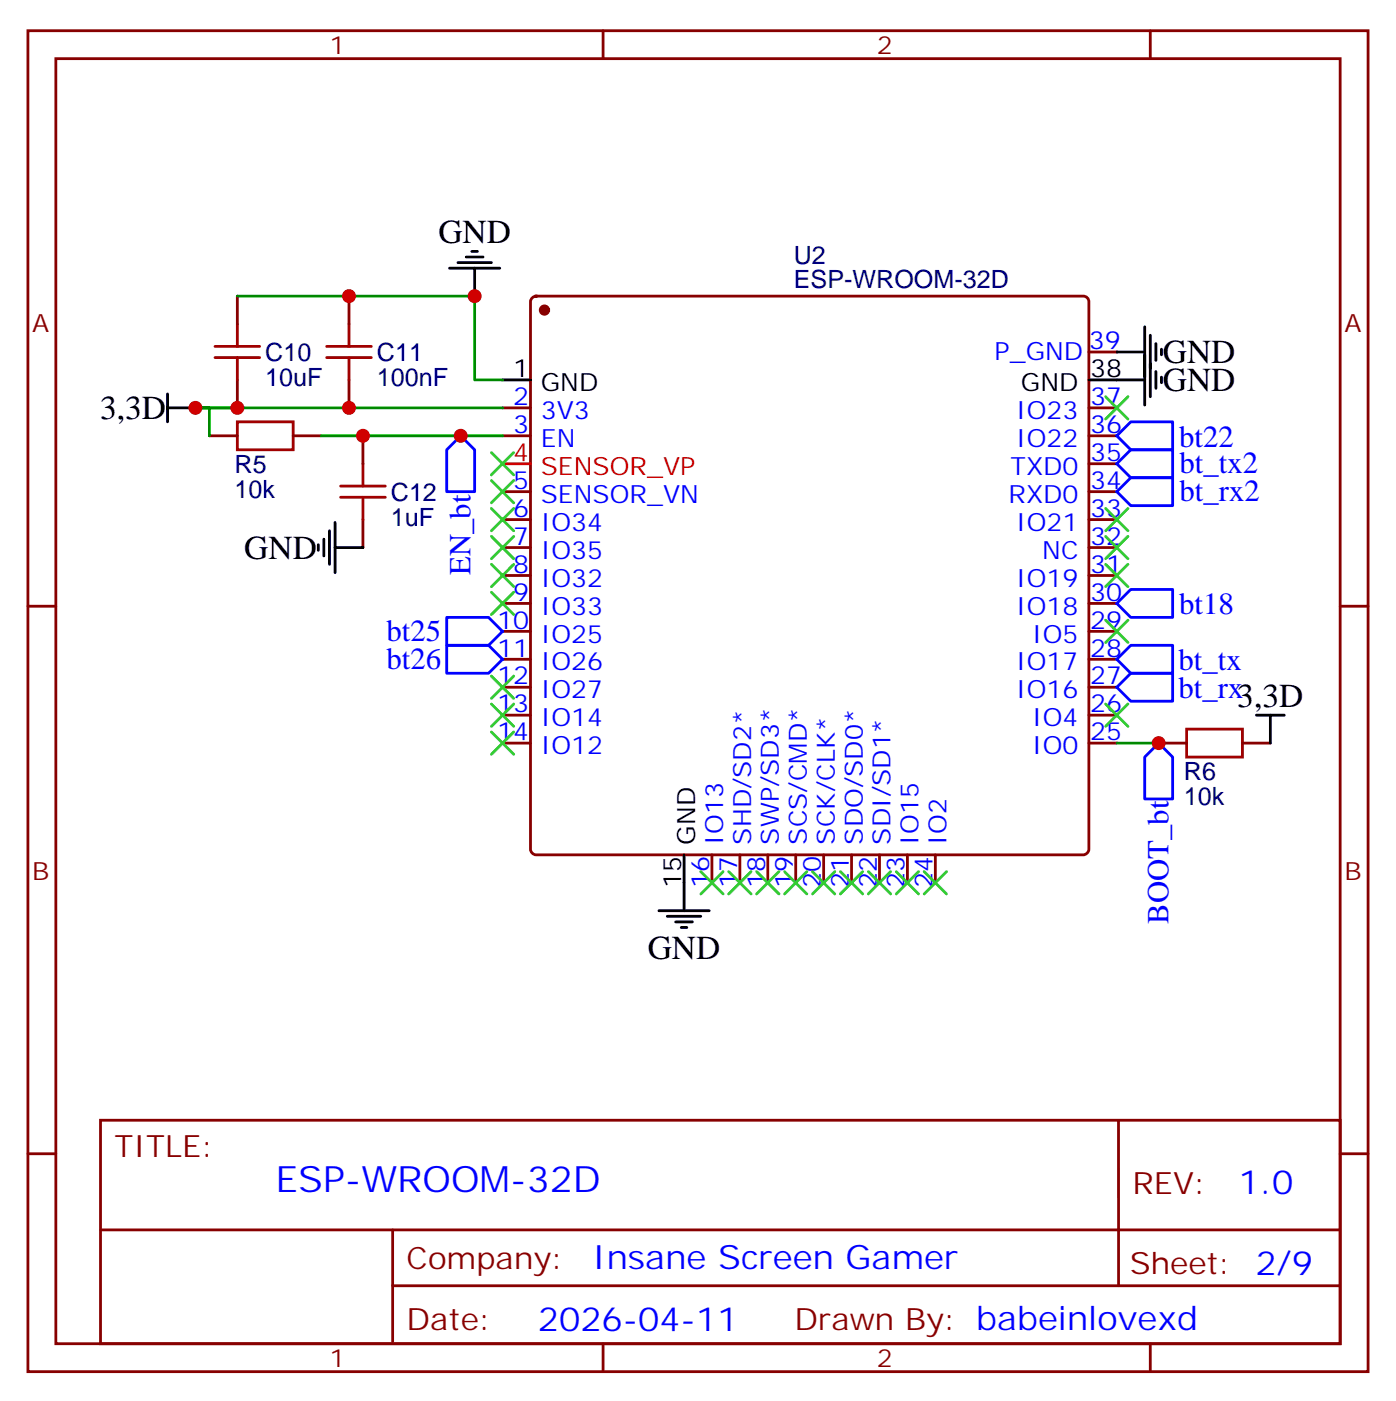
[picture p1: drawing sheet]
<svg xmlns="http://www.w3.org/2000/svg" width="176mm" height="177mm" viewBox="0 0 176 177" stroke-linecap="round" stroke-linejoin="round" font-family="sans-serif">
<g fill="none" stroke="#870000" stroke-width=".35">
<path d="M3.5 3.9h169.4v169.3h-169.4zM7.1 7.4h162.2v162.3h-162.2zM76.2 3.9v3.5M145.3 3.9v3.5M30 37.4v3.5M44.1 37.4v3.5M67.3 37.6l.4-.2h69.2a.71 .71 0 0 1 .7 .7v69.1a.76 .76 0 0 1-.7 .7h-69.2a.76 .76 0 0 1-.7-.7v-69.1zM26.5 55h3.5M30 48v3.5M37 55h3.6M44.1 48v3.5M45.9 55v3.6"/>
<path d="M63.5 55h3.5M63.5 51.5h3.5M137.6 55h3.5M137.6 51.5h3.5M137.6 58.6h3.5M137.6 44.4h3.5M3.5 76.6h3.6M45.9 65.6v3.5M63.5 62.1h3.5M63.5 65.6h3.5M63.5 69.1h3.5M63.5 72.7h3.5"/>
<path d="M63.5 76.2h3.5M63.5 79.7h3.5M137.6 62.1h3.5M137.6 65.6h3.5M137.6 69.1h3.5M137.6 72.7h3.5M137.6 76.2h3.5M137.6 79.7h3.5M169.3 76.6h3.6M63.5 93.8h3.5M63.5 83.3h3.5M63.5 86.8h3.5"/>
<path d="M63.5 90.3h3.5M137.6 93.8h3.5M137.6 83.3h3.5M137.6 86.8h3.5M137.6 90.3h3.5M146.4 93.8h3.5M157 93.8h3.5M90 107.9v3.6M93.5 107.9v3.6M97 107.9v3.6M100.5 107.9v3.6M104.1 107.9v3.6"/>
<path d="M107.6 107.9v3.6M111.1 107.9v3.6M114.7 107.9v3.6M118.2 107.9v3.6M3.5 145.7h3.6M12.7 141.5h156.6v28.2h-156.6zM12.7 155.3h156.5M49.6 155.3v14.1M141.3 141.5v20.9M169.3 145.7h3.6M49.6 162.4h119.6M76.2 169.7v3.5"/>
<path d="M145.3 169.7v3.5"/>
</g>
<g fill="none" stroke="#a10000" stroke-width=".35">
<path d="M27.2 45.2h5.6M27.2 43.7h5.6M30 53.3h7v3.5h-7zM30 40.9v2.8M30 45.2v2.8M41.3 45.2h5.6M41.3 43.7h5.6M44.1 40.9v2.8M44.1 45.2v2.8M45.9 58.6v2.8M43 62.8h5.7M43 61.4h5.7"/>
<path d="M45.9 62.8v2.8M149.9 92.1h7.1v3.5h-7.1z"/>
</g>
<circle cx="68.8" cy="39.2" r=".53" fill="#870000" stroke="#870000" stroke-width=".35"/>
<g fill="none" stroke="#000" stroke-width=".35">
<path d="M56.8 33.9h6.3M57.9 33.2h4.2M58.9 32.5h2.1M59.6 31.7h.7M60 33.9v3.5M21.2 51.5h3.5M21.2 49.7v3.6M63.5 48h3.5M137.6 48h7M141.1 44.4h3.5M144.6 41.3v9.9M145.3 42.3v7.8"/>
<path d="M146 43.4v2.1M146 46.9v2.1M146.8 44.1v.7M146.8 47.6v.7M40.2 68.8v.7M40.9 68.1v2.1M41.6 67v4.3M42.3 69.1h3.6M42.3 66v6.3M158.7 90.3h3.6M160.5 90.3v3.5M83.3 115h6.3"/>
<path d="M84.3 115.7h4.2M85.4 116.4h2.1M86.1 117.1h.7M86.4 107.9v7.1"/>
</g>
<path d="M63.5 58.6h3.5" fill="none" stroke="#f00" stroke-width=".35"/>
<path d="M58.2 55l1.8 1.8v5.3h-3.6v-5.3zM141.1 58.6l1.8-1.8h5.3v3.5h-5.3zM141.1 55l1.8-1.7h5.3v3.5h-5.3zM56.4 78h5.3l1.8 1.7-1.8 1.8h-5.3zM141.1 62.1l1.8-1.8h5.3v3.6h-5.3zM141.1 76.2l1.8-1.8h5.3v3.6h-5.3zM56.4 81.5h5.3l1.8 1.8-1.8 1.7h-5.3zM141.1 83.3l1.8-1.8h5.3v3.5h-5.3zM141.1 86.8l1.8-1.8h5.3v3.5h-5.3zM146.4 93.8l1.8 1.8v5.3h-3.6v-5.3z" fill="none" stroke="#00f" stroke-width=".35"/>
<path d="M30 37.4h30v10.6h3.5M40.6 55h22.9M63.5 51.5h-38.8h1.8v3.5M141.1 93.8h5.3" fill="none" stroke="#008700" stroke-width=".35"/>
<g fill="#c00">
<circle cx="146.4" cy="93.8" r=".88"/>
<circle cx="60" cy="37.4" r=".88"/>
<circle cx="44.1" cy="37.4" r=".88"/>
<circle cx="58.2" cy="55" r=".88"/>
<circle cx="45.9" cy="55" r=".88"/>
<circle cx="24.7" cy="51.5" r=".88"/>
<circle cx="44.1" cy="51.5" r=".88"/>
<circle cx="30" cy="51.5" r=".88"/>
</g>
<g fill="none" stroke="#3c3" stroke-width=".35">
<path d="M62.1 57.1l2.8 2.9M64.9 57.1l-2.8 2.9M139.7 50.1l2.8 2.8M142.5 50.1l-2.8 2.8M62.1 74.8l2.8 2.8M62.1 71.3l2.8 2.8M62.1 67.7l2.8 2.9M62.1 64.2l2.8 2.8M62.1 60.7l2.8 2.8M64.9 74.8l-2.8 2.8M64.9 71.3l-2.8 2.8M64.9 67.7l-2.8 2.9"/>
<path d="M64.9 64.2l-2.8 2.8M64.9 60.7l-2.8 2.8M139.7 64.2l2.8 2.8M139.7 67.7l2.8 2.9M139.7 71.3l2.8 2.8M139.7 78.3l2.8 2.8M142.5 64.2l-2.8 2.8M142.5 67.7l-2.8 2.9M142.5 71.3l-2.8 2.8M142.5 78.3l-2.8 2.8M62.1 92.4l2.8 2.8M62.1 88.9l2.8 2.8"/>
<path d="M62.1 85.4l2.8 2.8M64.9 92.4l-2.8 2.8M64.9 88.9l-2.8 2.8M64.9 85.4l-2.8 2.8M139.7 88.9l2.8 2.8M142.5 88.9l-2.8 2.8M88.5 110.1l2.9 2.8M91.4 110.1l-2.9 2.8M92.1 110.1l2.8 2.8M94.9 110.1l-2.8 2.8M95.6 110.1l2.8 2.8M98.4 110.1l-2.8 2.8"/>
<path d="M99.1 110.1l2.9 2.8M102 110.1l-2.9 2.8M102.7 110.1l2.8 2.8M105.5 110.1l-2.8 2.8M106.2 110.1l2.8 2.8M109 110.1l-2.8 2.8M109.7 110.1l2.8 2.8M112.5 110.1l-2.8 2.8M113.2 110.1l2.9 2.8M116.1 110.1l-2.9 2.8M116.8 110.1l2.8 2.8M119.6 110.1l-2.8 2.8"/>
</g>
<text font-size="4.6" fill="#00f" x="34.8" y="150.5">ESP-WROOM-32D</text>
<g font-size="4.2">
<text x="55.4" y="30.6">GND</text>
<text x="146.9" y="45.9">GND</text>
<text x="12.6" y="52.9">3,3D</text>
<text x="146.9" y="49.4">GND</text>
<text x="30.9" y="70.6">GND</text>
<text x="156.3" y="89.2">3,3D</text>
<text x="81.8" y="121.1">GND</text>
</g>
<g font-size="4.2" fill="#00f">
<text x="156.5" y="150.7">1.0</text>
<text x="74.9" y="160.3">Insane Screen Gamer</text>
<text x="68" y="168.1">2026-04-11</text>
</g>
<g font-size="3.9" fill="#00f">
<text x="149" y="56.4">bt22</text>
<text x="149" y="59.8">bt_tx2</text>
<text x="149" y="63.3">bt_rx2</text>
<text x="59.5" y="72.6" transform="rotate(-90 59.5 72.6)">EN_bt</text>
<text x="149" y="77.6">bt18</text>
<text x="48.8" y="81">bt25</text>
<text x="48.8" y="84.5">bt26</text>
<text x="148.9" y="84.6">bt_tx</text>
<text x="148.9" y="88.1">bt_rx</text>
<text x="147.7" y="116.6" transform="rotate(-90 147.7 116.6)">BOOT_bt</text>
</g>
<g font-size="3.9" fill="#800">
<text x="14.5" y="146">TITLE:</text>
<text x="143.1" y="150.7">REV:</text>
<text x="51.4" y="160.2">Company:</text>
<text x="142.7" y="160.9">Sheet: 2/9</text>
<text x="51.4" y="167.9">Date:</text>
<text x="100.4" y="168">Drawn By: babeinlovexd</text>
</g>
<g font-size="3.2" fill="#800">
<text x="41.6" y="6.9">1</text>
<text x="110.8" y="6.9">2</text>
<text x="4.1" y="42">A</text>
<text x="169.9" y="42">A</text>
<text x="4.1" y="111.1">B</text>
<text x="169.9" y="111.1">B</text>
<text x="41.6" y="172.7">1</text>
<text x="110.8" y="172.7">2</text>
</g>
<g font-size="3.2" fill="#000080">
<text x="100.3" y="33.4">U2</text>
<text x="100.3" y="36.3">ESP-WROOM-32D</text>
<text x="33.5" y="45.6">C10</text>
<text x="47.6" y="45.6">C11</text>
<text x="33.5" y="48.8">10uF</text>
<text x="47.6" y="48.8">100nF</text>
<text x="29.6" y="59.7">R5</text>
<text x="29.6" y="62.9">10k</text>
<text x="49.4" y="63.2">C12</text>
<text x="49.4" y="66.4">1uF</text>
<text x="149.6" y="101.7">10k</text>
<text x="149.6" y="98.5">R6</text>
</g>
<g font-size="3.2">
<text x="64.8" y="47.6">1</text>
<text x="137.8" y="47.6">38</text>
<text x="68.3" y="49.4">GND</text>
<text x="129" y="49.4">GND</text>
<text x="87.8" y="106.6" transform="rotate(-90 87.8 106.6)">GND</text>
<text x="86.1" y="112.2" transform="rotate(-90 86.1 112.2)">15</text>
</g>
<g font-size="3.2" fill="#00f">
<text x="125.7" y="45.5">P_GND</text>
<text x="137.6" y="44.1">39</text>
<text x="64.8" y="51.2">2</text>
<text x="68.3" y="52.9">3V3</text>
<text x="128.4" y="52.9">IO23</text>
<text x="137.8" y="51.2">37</text>
<text x="64.8" y="54.7">3</text>
<text x="68.3" y="56.4">EN</text>
<text x="127.7" y="60">TXD0</text>
<text x="128.4" y="56.4">IO22</text>
<text x="137.8" y="58.2">35</text>
<text x="137.8" y="54.7">36</text>
<text x="64.8" y="61.7">5</text>
<text x="64.8" y="65.3">6</text>
<text x="68.3" y="63.5">SENSOR_VN</text>
<text x="127.4" y="63.5">RXD0</text>
<text x="137.8" y="65.3">33</text>
<text x="137.8" y="61.7">34</text>
<text x="64.8" y="68.8">7</text>
<text x="68.3" y="67">IO34</text>
<text x="68.3" y="70.6">IO35</text>
<text x="128.4" y="67">IO21</text>
<text x="131.7" y="70.6">NC</text>
<text x="137.8" y="68.8">32</text>
<text x="64.8" y="72.3">8</text>
<text x="64.8" y="75.8">9</text>
<text x="68.3" y="74.1">IO32</text>
<text x="68.3" y="77.6">IO33</text>
<text x="128.4" y="77.6">IO18</text>
<text x="128.4" y="74.1">IO19</text>
<text x="137.8" y="75.8">30</text>
<text x="137.8" y="72.3">31</text>
<text x="62.8" y="79.4">10</text>
<text x="62.8" y="82.9">11</text>
<text x="68.3" y="81.1">IO25</text>
<text x="130.4" y="81.1">IO5</text>
<text x="137.8" y="82.9">28</text>
<text x="137.8" y="79.4">29</text>
<text x="62.8" y="86.4">12</text>
<text x="62.8" y="90">13</text>
<text x="68.3" y="84.7">IO26</text>
<text x="68.3" y="88.2">IO27</text>
<text x="128.4" y="88.2">IO16</text>
<text x="128.4" y="84.7">IO17</text>
<text x="137.8" y="90">26</text>
<text x="137.8" y="86.4">27</text>
<text x="62.8" y="93.5">14</text>
<text x="68.3" y="91.7">IO14</text>
<text x="68.3" y="95.2">IO12</text>
<text x="130.4" y="95.2">IO0</text>
<text x="130.4" y="91.7">IO4</text>
<text x="137.8" y="93.5">25</text>
<text x="91.4" y="106.6" transform="rotate(-90 91.4 106.6)">IO13</text>
<text x="94.9" y="106.6" transform="rotate(-90 94.9 106.6)">SHD/SD2*</text>
<text x="98.4" y="106.6" transform="rotate(-90 98.4 106.6)">SWP/SD3*</text>
<text x="102" y="106.6" transform="rotate(-90 102 106.6)">SCS/CMD*</text>
<text x="105.5" y="106.6" transform="rotate(-90 105.5 106.6)">SCK/CLK*</text>
<text x="109" y="106.6" transform="rotate(-90 109 106.6)">SDO/SD0*</text>
<text x="112.5" y="106.6" transform="rotate(-90 112.5 106.6)">SDI/SD1*</text>
<text x="116.1" y="106.6" transform="rotate(-90 116.1 106.6)">IO15</text>
<text x="119.6" y="106.6" transform="rotate(-90 119.6 106.6)">IO2</text>
<text x="89.6" y="112.2" transform="rotate(-90 89.6 112.2)">16</text>
<text x="93.1" y="112.2" transform="rotate(-90 93.1 112.2)">17</text>
<text x="96.7" y="112.2" transform="rotate(-90 96.7 112.2)">18</text>
<text x="100.2" y="112.2" transform="rotate(-90 100.2 112.2)">19</text>
<text x="103.7" y="112.2" transform="rotate(-90 103.7 112.2)">20</text>
<text x="107.2" y="112.2" transform="rotate(-90 107.2 112.2)">21</text>
<text x="110.8" y="112.2" transform="rotate(-90 110.8 112.2)">22</text>
<text x="114.3" y="112.2" transform="rotate(-90 114.3 112.2)">23</text>
<text x="117.8" y="112.2" transform="rotate(-90 117.8 112.2)">24</text>
</g>
<g font-size="3.2" fill="#f00">
<text x="64.8" y="58.2">4</text>
<text x="68.3" y="60">SENSOR_VP</text>
</g>
</svg>
